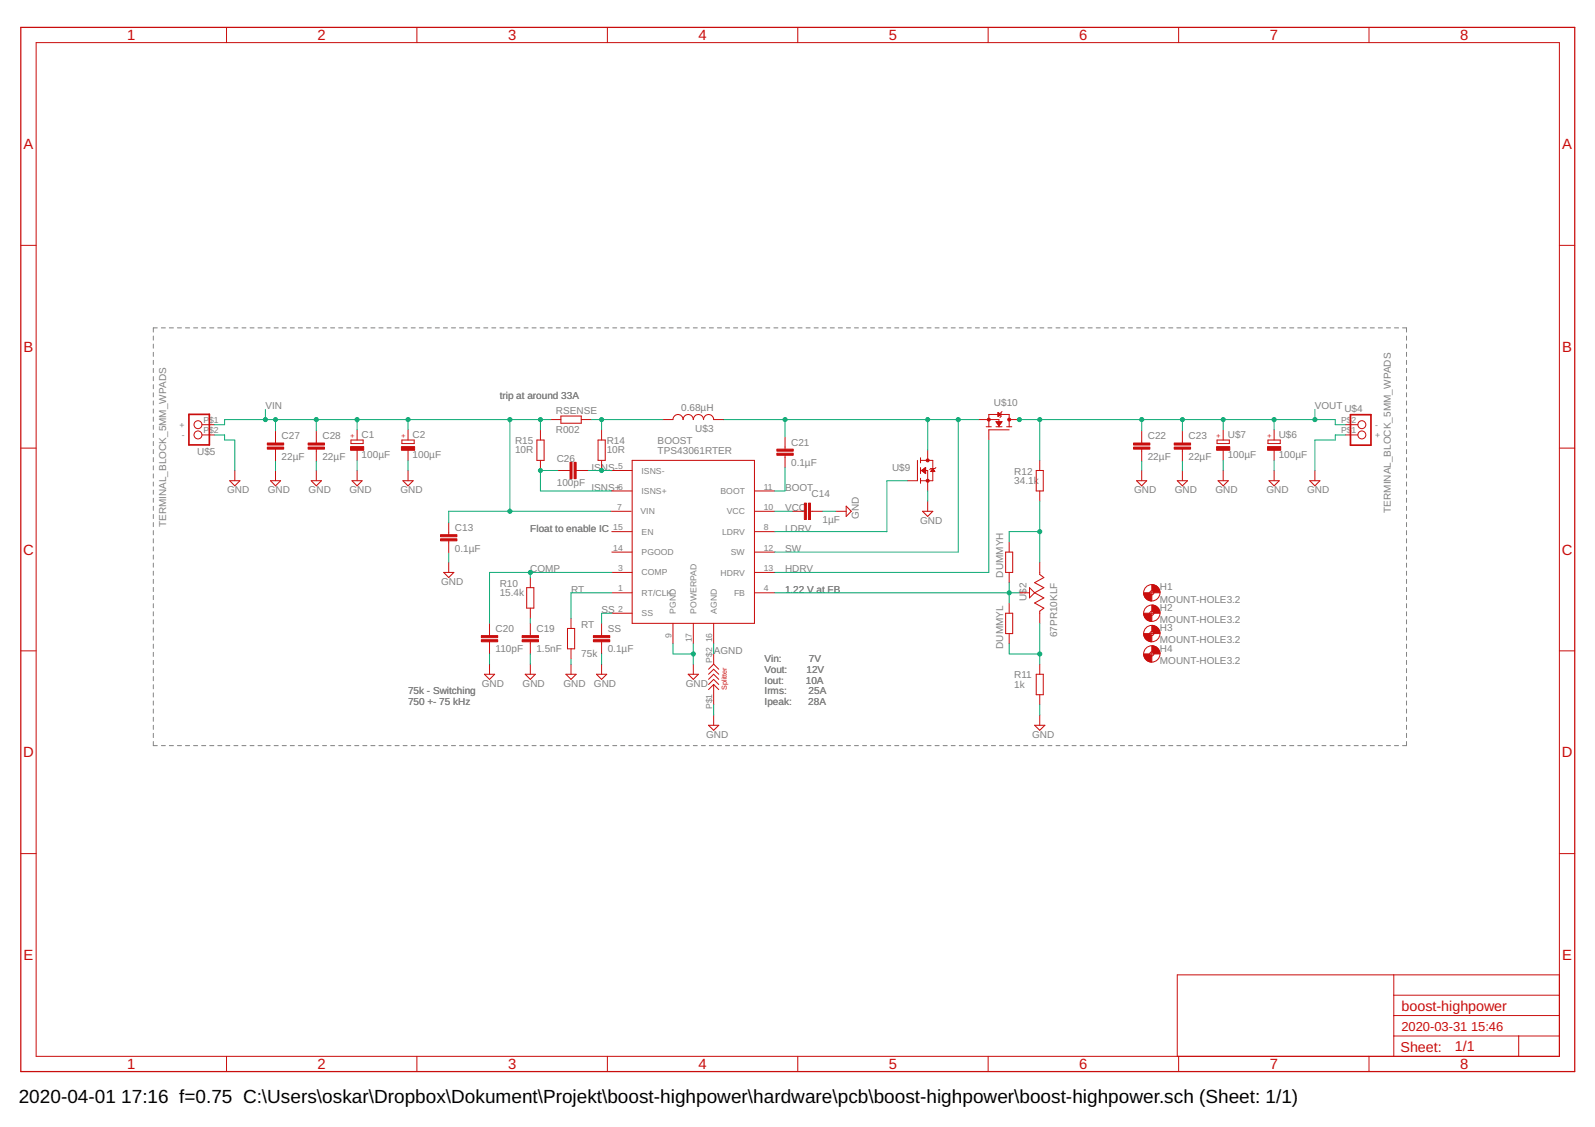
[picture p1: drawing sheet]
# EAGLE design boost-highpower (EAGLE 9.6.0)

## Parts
BOOST  TPS43061RTER  [QFN50P300X300X80-17N]
C1  100µF  WCAP-ASLL-WE50V100µF  [CAPAE830X850N]
C2  100µF  WCAP-ASLL-WE50V100µF  [CAPAE830X850N]
C13  0.1µF  C-EUC0805  [C0805]
C14  1µF  C-EUC0603  [C0603]
C19  1.5nF  C-EUC0603  [C0603]
C20  110pF  C-EUC0603  [C0603]
C21  0.1µF  C-EUC0805  [C0805]
C22  22µF  C-EUC0805  [C0805]
C23  22µF  C-EUC0805  [C0805]
C26  100pF  C-EUC0603  [C0603]
C27  22µF  C-EUC0805  [C0805]
C28  22µF  C-EUC0805  [C0805]
DUMMYH  R-EU_R0201  [R0201]
DUMMYL  R-EU_R0201  [R0201]
H1  MOUNT-HOLE3.2  [3,2]
H2  MOUNT-HOLE3.2  [3,2]
H3  MOUNT-HOLE3.2  [3,2]
H4  MOUNT-HOLE3.2  [3,2]
R10  15.4k  R-EU_R0603  [R0603]
R11  1k  R-EU_R0603  [R0603]
R12  34.1k  R-EU_R0603  [R0603]
R14  10R  R-EU_R0603  [R0603]
R15  10R  R-EU_R0603  [R0603]
RSENSE  R002  R-EU_R2512W  [R2512W]
RT  75k  R-EU_R0603  [R0603]
SS  0.1µF  C-EUC0603  [C0603]
U$1  SPLITTER  [SPLITTER]
U$2  67PR10KLF  [67PR10KLF]
U$3  0.68µH  SRP1238A-XXXX  [INDM135125X330N]
U$4  TERMINAL_BLOCK_5MM_WPADS  [TERMINAL_5MM_WITH_SOLDERPADS]
U$5  TERMINAL_BLOCK_5MM_WPADS  [TERMINAL_5MM_WITH_SOLDERPADS]
U$6  100µF  CAP_VZH  [CAPAE1030X1000N]
U$7  100µF  CAP_VZH  [CAPAE1030X1000N]
U$9  CSD17301Q5A  [Q5A]
U$10  CSD17301Q5A  [Q5A]

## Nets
AGND: BOOST.16(AGND) U$1.P$2
BOOT: BOOST.11(BOOT) C21.2
COMP: BOOST.3(COMP) C20.1 R10.2
GND: BOOST.9(PGND) BOOST.17(POWERPAD) C1.2(-) C2.2(-) C13.2 C14.2 C19.2 C20.2 C22.2 C23.2 C27.2 C28.2 R11.1 RT.1 SS.2 U$1.P$1 U$4.P$1(+) U$5.P$2(-) U$6.2(-) U$7.2(-) U$9.1(S) U$9.2(S) U$9.3(S)
HDRV: BOOST.13(HDRV) U$10.4(G)
ISNS+: BOOST.6(ISNS+) C26.1 R15.1
ISNS-: BOOST.5(ISNS-) C26.2 R14.1
LDRV: BOOST.8(LDRV) U$9.4(G)
N$3: DUMMYH.2 R12.1 U$2.P$3
N$4: DUMMYL.1 R11.2 U$2.P$1
N$13: C19.1 R10.1
N$18: R14.2 RSENSE.2 U$3.1
N$20: BOOST.4(FB) DUMMYH.1 DUMMYL.2 U$2.P$2
RT: BOOST.1(RT/CLK) RT.2
SS: BOOST.2(SS) SS.1
SW: BOOST.12(SW) C21.1 U$3.2 U$9.5(D) U$9.6(D) U$9.7(D) U$9.8(D) U$9.9(D) U$10.1(S) U$10.2(S) U$10.3(S)
VCC: BOOST.10(VCC) C14.1
VIN: BOOST.7(VIN) C1.1(+) C2.1(+) C13.1 C27.1 C28.1 R15.2 RSENSE.1 U$5.P$1(+)
VOUT: C22.1 C23.1 R12.2 U$4.P$2(-) U$6.1(+) U$7.1(+) U$10.5(D) U$10.6(D) U$10.7(D) U$10.8(D) U$10.9(D)
Unconnected: BOOST.14(PGOOD) BOOST.15(EN)

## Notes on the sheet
- trip at around 33A
- Float to enable IC
- 1.22 V at FB
- 75k - Switching 
  750 +- 75 kHz
- Vin:          7V
  Vout:       12V
  Iout:        10A
  Irms:        25A
  Ipeak:      28A
